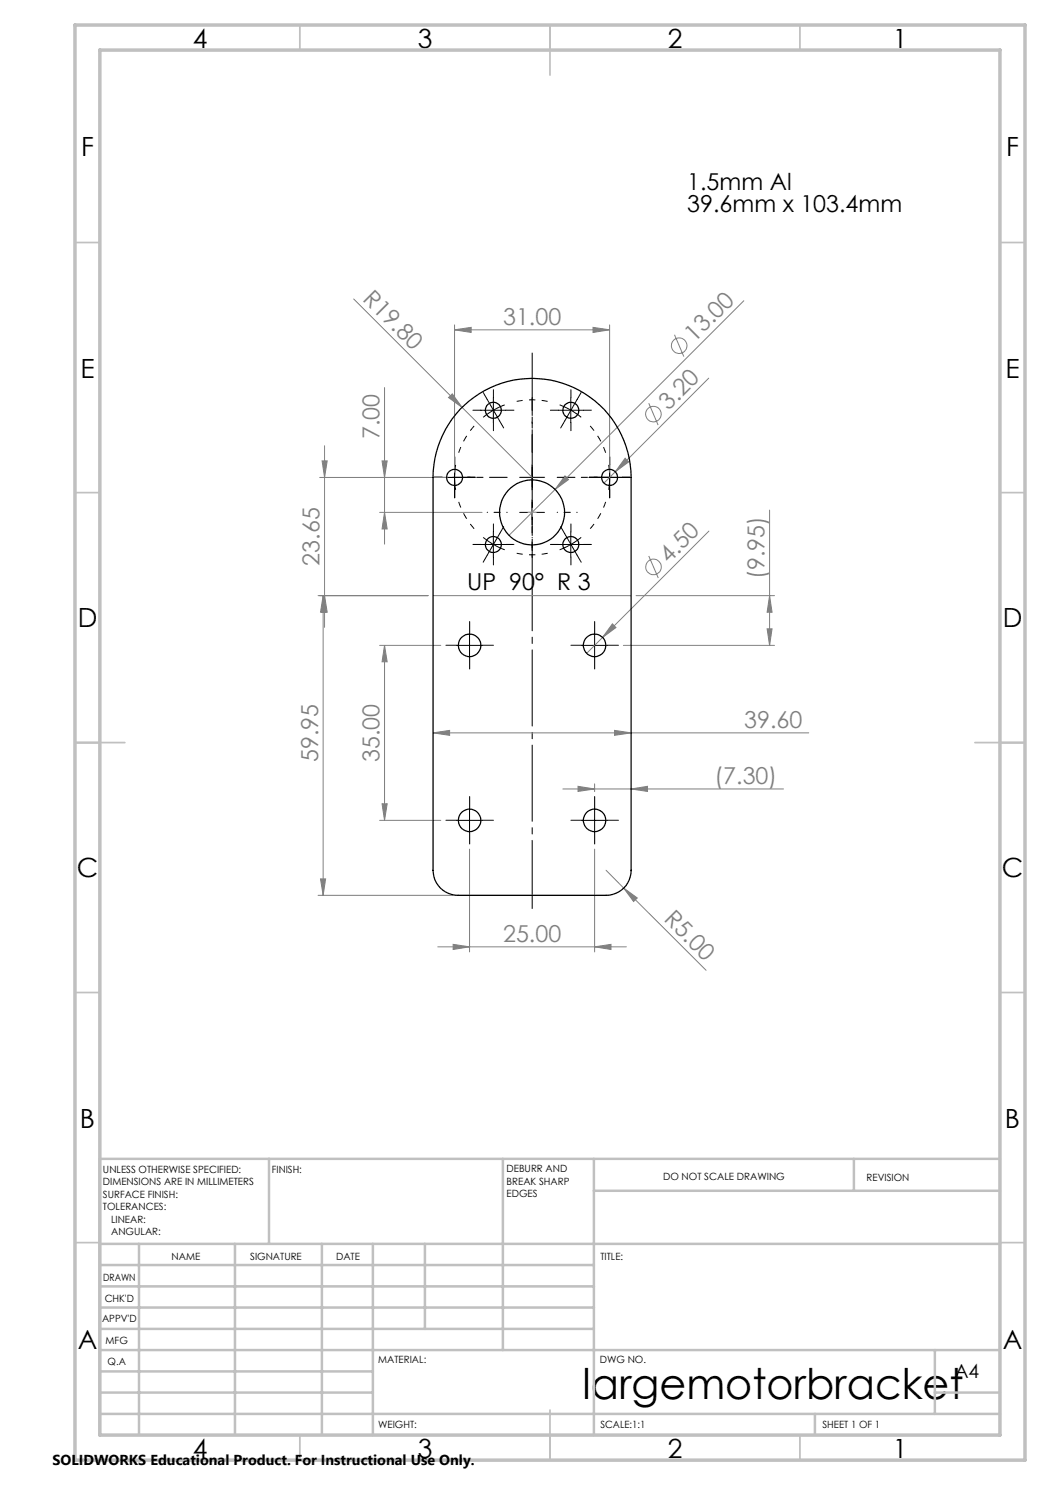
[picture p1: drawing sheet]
<svg xmlns="http://www.w3.org/2000/svg" width="210mm" height="297mm" viewBox="0 0 210 297" stroke-linecap="round" stroke-linejoin="round" font-family="sans-serif">
<g fill="none" stroke="#808080" stroke-width=".2">
<path d="M70.7 59.8l21.7 21.7M76.9 77.5v31.3M89.7 79.5l.8-.7 1.9 2.7zM90.9 66l3.3-.5v1zM90.9 65v29.5M90.9 66h31M118.6 65.5l3.3 .5-3.3 .5zM121.9 65v29.5M134.9 67l1.9 4.3M141.7 75.6l-20.9 21M148.8 60.1l-37.8 37.8M63.9 95.5h25.6"/>
<path d="M64.4 92.2h1l-.5 3.3zM64.9 89.1v36.4M76.4 92.2h1l-.5 3.3zM92.4 81.5l14 14M111 97.9l-9.2 9.2M113 95.2l.7 .7-2.7 2zM125 91.6l.7 .8-2.7 2zM129.8 80.6l1.8 4.4M63.6 119.1h22M64.6 119.1v60M64.6 119.1l.5 3.3h-1zM64.9 119.1l.5 3.3h-1z"/>
<path d="M75.9 102.5h20.5M76.9 102.5l.5 3.3h-1zM86.6 119.1h39.6M127.2 119.1h27.7M129.8 111.2l1.9 4.4M141.8 106.2l-24.5 24.5M153.9 119.1l.5 3.3h-1zM153.9 102v27.1M75.9 129.1h12.3M76.9 129.1v35M76.9 129.1l.5 3.3h-1zM122.5 124.8l.7 .7-2.7 2z"/>
<path d="M124.7 129.1h30.2M153.4 125.8h1l-.5 3.3zM86.6 146.6l3.3-.5v1zM86.6 146.6h75.1M112.6 157.8h44.1M115.6 157.3l3.3 .5-3.3 .5zM118.9 156.8v1.5M122.9 146.1l3.3 .5-3.3 .5zM126.2 157.8l3.3-.5v1zM63.6 179.1h27M64.1 175.8h1l-.5 3.3zM75.9 164.1h12.3"/>
<path d="M76.4 160.8h1l-.5 3.3zM93.9 169.8v20.6M118.9 169.8v20.6M121.2 174.1l3.5 3.5M124.7 177.6l2.8 2-.8 .7zM124.7 177.6l16.5 16.5M87.6 189.4h37.7M90.6 188.9l3.3 .5-3.3 .5zM118.9 189.4l3.3-.5v1z"/>
<circle cx="135.8" cy="69.1" r="1.56"/>
<circle cx="130.7" cy="82.8" r="1.56"/>
<circle cx="130.7" cy="113.4" r="1.56"/>
</g>
<path d="M98.7 82l-2.1 1.5M98.7 82l2.2-1M114.2 82l-2.3-1M114.2 82l2 1.5M121.9 95.5l-.2-2.5M121.9 95.5l-.2 2.5M98.7 108.9l2.2 1.1M98.7 108.9l-2.1-1.4M114.2 108.9l2-1.4M114.2 108.9l-2.3 1.1" fill="none" stroke="#000" stroke-width=".2" stroke-dasharray="15.2 1.3 1.3 1.3" stroke-linecap="butt"/>
<path d="M94.8 85.2a15.5 15.5 0 0 0-3.1 5.4M109.5 80.3a15.5 15.5 0 0 0-6.2 0M121.1 90.6a15.5 15.5 0 0 0-3.1-5.4M91.7 100.4a15.5 15.5 0 0 0 3.1 5.3M103.3 110.7a15.5 15.5 0 0 0 6.2 0M118 105.7a15.5 15.5 0 0 0 3.1-5.3" fill="none" stroke="#000" stroke-width=".2" stroke-dasharray="15.2 1.3 1.3 1.3" stroke-dashoffset="14" stroke-linecap="butt"/>
<g fill="none" stroke="#000" stroke-width=".2">
<path d="M98.7 79.5v5.1M114.2 79.5v5.1M88.4 95.5h5M90.9 93v5M91.1 93a14.7 14.7 0 0 0 0 5M96.2 82.1h5M106.4 100v5M111.7 82.1h5M119.4 95.5h5M121.9 93v5M96.2 108.9h5M98.7 106.4v5"/>
<path d="M103.9 102.5h5M111.7 108.9h5M114.2 106.4v5M91.4 129.1h5M93.9 126.6v5M116.4 129.1h5M118.9 126.6v5M91.4 164.1h5M93.9 161.6v5M116.4 164.1h5M118.9 161.6v5"/>
</g>
<path d="M106.4 181.7v-88.2" fill="none" stroke="#000" stroke-width=".2" stroke-dasharray="15.2 1.3 1.3 1.3" stroke-dashoffset="1.6"/>
<g fill="none" stroke="#000" stroke-width=".2" stroke-dasharray="15.2 1.3 1.3 1.3">
<path d="M97.4 79.9l-.8-1.4M98.7 79.5v-1.6M114.2 79.5v-1.6M115.4 79.9l.8-1.4M88.4 95.5h-1.6M90.9 93v-1.6M90.9 98v1.6M93.4 95.5h1.6M96.2 82h-1.6M98.7 84.5v1.6M98.7 82l-1.3-2.1M98.7 82l1.2 2.2"/>
<path d="M99.9 84.2l.8 1.4M101.2 82h1.6M106.4 95.5v-2.5M106.4 95.5h-2.5M106.4 95.5v2.5M106.4 95.5h2.5M111.7 82h-1.6M112.9 84.2l-.8 1.4M114.2 84.5v1.6M114.2 82l1.2-2.1M114.2 82l-1.3 2.2M116.7 82h1.6"/>
<path d="M119.4 95.5h-1.6M121.9 93v-1.6M121.9 98v1.6M121.9 95.5h2.5M121.9 95.5h-2.5M124.4 95.5h1.6M96.2 108.9h-1.6M97.4 111.1l-.8 1.3M98.7 106.4v-1.6M98.7 111.4v1.6M98.7 108.9l-1.3 2.2M98.7 108.9l1.2-2.2"/>
<path d="M99.9 106.7l.8-1.4M101.2 108.9h1.6M111.7 108.9h-1.6M112.9 106.7l-.8-1.4M114.2 106.4v-1.6M114.2 111.4v1.6M114.2 108.9l1.2 2.2M114.2 108.9l-1.3-2.2M115.4 111.1l.8 1.3M116.7 108.9h1.6M91.4 129.1h-2.2M93.9 126.6v-2.3"/>
<path d="M93.9 131.6v2.2M96.4 129.1h2.3M116.4 129.1h-2.2M118.9 126.6v-2.3M118.9 131.6v2.2M121.4 129.1h2.3M91.4 164.1h-2.2M93.9 161.6v-2.3M93.9 166.6v2.2M96.4 164.1h2.3M116.4 164.1h-2.2M118.9 161.6v-2.3"/>
<path d="M118.9 166.6v2.2M121.4 164.1h2.3"/>
</g>
<path d="M106.4 97.5v-26.9" fill="none" stroke="#000" stroke-width=".2" stroke-dasharray="15.2 1.3 1.3 1.3" stroke-dashoffset="3.7"/>
<path d="M101.4 102.5h-4M106.4 107.5v4M111.4 102.5h4" fill="none" stroke="#000" stroke-width=".2" stroke-dasharray="15.2 1.3 1.3 1.3" stroke-dashoffset="15.1"/>
<path d="M101.4 95.5h-10.9M106.4 90.5v-11M111.4 95.5h11M106.4 100.5v10.9" fill="none" stroke="#000" stroke-width=".2" stroke-dasharray="15.2 1.3 1.3 1.3" stroke-dashoffset="11.7"/>
<path d="M106.4 101.6v1.7M107.3 102.5h-1.7" fill="none" stroke="#c0c0c0" stroke-width=".2" stroke-dasharray="15.2 1.3 1.3 1.3"/>
<g fill="none" stroke="#c0c0c0" stroke-width=".35">
<path d="M60 5v5M110 5v10M160 5v5M15 48.5h5M200 48.5h5M15 98.5h5M200 98.5h5M15 148.5h10M195 148.5h10M15 198.5h5M200 198.5h5M15 248.5h5"/>
<path d="M200 248.5h5M60 287v5M110 282v10M160 287v5"/>
</g>
<g fill="none" stroke="#c0c0c0" stroke-width=".5">
<path d="M53.8 231.8v17M100.6 231.8v38.2M118.8 231.8v55.2M118.8 238.2h81.2M170.8 231.8v6.4M200 231.8h-180v55.2M20 248.8h180M20 257.3h98.8M20 253h98.8M27.8 248.8v38.2M47 248.8v38.2M64.4 248.8v38.2"/>
<path d="M74.6 248.8v38.2M85 248.8v17M20 265.8h98.8M20 261.5h98.8M20 278.5h54.6M20 274.3h54.6M20 270h180M187 278.5h13M187 270v12.8M20 282.8h180M163 282.8v4.2"/>
</g>
<path d="M15 5h190v287h-190zM20 10h180v277h-180z" fill="none" stroke="#c0c0c0" stroke-width=".7"/>
<g fill="#808080">
<path d="M89.7 79.5l.8-.7 1.9 2.7z"/>
<path d="M113 95.2l.7 .7-2.7 2z"/>
<path d="M124.7 177.6l2.8 2-.8 .7z"/>
<path d="M90.6 188.9l3.3 .5-3.3 .5zM118.9 189.4l3.3-.5v1zM90.9 66l3.3-.5v1zM118.6 65.5l3.3 .5-3.3 .5z"/>
<path d="M115.6 157.3l3.3 .5-3.3 .5zM126.2 157.8l3.3-.5v1z"/>
<path d="M122.9 146.1l3.3 .5-3.3 .5zM86.6 146.6l3.3-.5v1z"/>
<path d="M125 91.6l-2 2.8 2.7-2zM122.5 124.8l-2 2.7 2.7-2z"/>
<path d="M76.9 102.5l.5 3.3h-1zM76.4 92.2h1l-.5 3.3z"/>
<path d="M153.4 125.8h1l-.5 3.3zM153.9 119.1l.5 3.3h-1z"/>
<path d="M76.9 129.1l.5 3.3h-1zM76.4 160.8h1l-.5 3.3zM64.6 119.1l.5 3.3h-1zM64.1 175.8h1l-.5 3.3zM64.4 92.2h1l-.5 3.3zM64.9 119.1l.5 3.3h-1z"/>
</g>
<g fill="none" stroke="#000" stroke-width=".25">
<path d="M92 81.9a19.8 19.8 0 0 1 21.7-4.8 19.8 19.8 0 0 1 12.5 18.4v78.6a5 5 0 0 1-5 5h-29.6a5 5 0 0 1-5-5v-78.6a20.2 20.2 0 0 1 5.4-13.6z"/>
<circle cx="90.9" cy="95.5" r="1.6"/>
<circle cx="98.7" cy="82.1" r="1.59"/>
<circle cx="114.2" cy="82.1" r="1.59"/>
<circle cx="121.9" cy="95.5" r="1.59"/>
<circle cx="98.7" cy="108.9" r="1.59"/>
<circle cx="106.4" cy="102.5" r="6.5"/>
<circle cx="114.2" cy="108.9" r="1.59"/>
<circle cx="93.9" cy="129.1" r="2.25"/>
<circle cx="118.9" cy="129.1" r="2.25"/>
<circle cx="93.9" cy="164.1" r="2.25"/>
<circle cx="118.9" cy="164.1" r="2.25"/>
</g>
<text font-size="8.5" x="116.5" y="279.7">largemotorbracket</text>
<g font-size="5.3">
<text x="38.5" y="9.5">4</text>
<text x="83.5" y="9.5">3</text>
<text x="133.6" y="9.5">2</text>
<text x="178.6" y="9.5">1</text>
<text x="16.2" y="31.2">F</text>
<text x="201.2" y="31.2">F</text>
<text x="16.1" y="75.5">E</text>
<text x="201.1" y="75.5">E</text>
<text x="15.5" y="125.5">D</text>
<text x="200.5" y="125.5">D</text>
<text x="15.4" y="175.5">C</text>
<text x="200.4" y="175.5">C</text>
<text x="16" y="225.5">B</text>
<text x="201" y="225.5">B</text>
<text x="15.5" y="269.7">A</text>
<text x="200.5" y="269.7">A</text>
<text x="38.5" y="291.5">4</text>
<text x="83.5" y="291.5">3</text>
<text x="133.6" y="291.5">2</text>
<text x="178.6" y="291.5">1</text>
</g>
<g font-size="4.7">
<text x="137.4" y="37.9">1.5mm Al</text>
<text x="137.4" y="42.4">39.6mm x 103.4mm</text>
<text x="93.4" y="118.1">UP 90° R 3</text>
</g>
<g font-size="4.7" fill="#808080">
<text x="72.4" y="60" transform="rotate(45 72.4 60)">R19.80</text>
<text x="100.6" y="65">31.00</text>
<text x="138.9" y="68.5" transform="rotate(-45 138.9 68.5)">13.00</text>
<text x="133.7" y="82.2" transform="rotate(-45 133.7 82.2)">3.20</text>
<text x="75.9" y="87.8" transform="rotate(-90 75.9 87.8)">7.00</text>
<text x="63.9" y="113.1" transform="rotate(-90 63.9 113.1)">23.65</text>
<text x="133.7" y="112.8" transform="rotate(-45 133.7 112.8)">4.50</text>
<text x="152.9" y="115.8" transform="rotate(-90 152.9 115.8)">(9.95)</text>
<text x="148.8" y="145.5">39.60</text>
<text x="63.6" y="152.4" transform="rotate(-90 63.6 152.4)">59.95</text>
<text x="75.9" y="152.4" transform="rotate(-90 75.9 152.4)">35.00</text>
<text x="142.9" y="156.8">(7.30)</text>
<text x="132.6" y="184" transform="rotate(45 132.6 184)">R5.00</text>
<text x="100.6" y="188.3">25.00</text>
</g>
<text font-size="3.9" x="190.9" y="275.5">A4</text>
<text font-size="2.9" x="10.5" y="292.9">SOLIDWORKS Educational Product. For Instructional Use Only.</text>
<g font-size="2">
<text x="20.6" y="234.6">UNLESS OTHERWISE SPECIFIED:</text>
<text x="20.6" y="237.1">DIMENSIONS ARE IN MILLIMETERS</text>
<text x="20.6" y="239.6">SURFACE FINISH:</text>
<text x="54.4" y="234.6">FINISH:</text>
<text x="101.3" y="234.5">DEBURR AND</text>
<text x="101.3" y="237">BREAK SHARP</text>
<text x="101.3" y="239.5">EDGES</text>
<text x="132.6" y="236">DO NOT SCALE DRAWING</text>
<text x="173.3" y="236.2">REVISION</text>
<text x="20.6" y="242.1">TOLERANCES:</text>
<text x="22.2" y="244.6">LINEAR:</text>
<text x="22.2" y="247.1">ANGULAR:</text>
<text x="34.3" y="252">NAME</text>
<text x="50" y="251.9">SIGNATURE</text>
<text x="67.2" y="251.9">DATE</text>
<text x="120.1" y="251.9">TITLE:</text>
<text x="20.6" y="256.1">DRAWN</text>
<text x="20.9" y="260.3">CHK'D</text>
<text x="20.4" y="264.4">APPV'D</text>
<text x="21.1" y="268.8">MFG</text>
<text x="21.5" y="273">Q.A</text>
<text x="75.6" y="272.5">MATERIAL:</text>
<text x="120" y="272.5">DWG NO.</text>
<text x="75.6" y="285.5">WEIGHT:</text>
<text x="120.1" y="285.6">SCALE:1:1</text>
<text x="164.5" y="285.6">SHEET 1 OF 1</text>
</g>
</svg>
